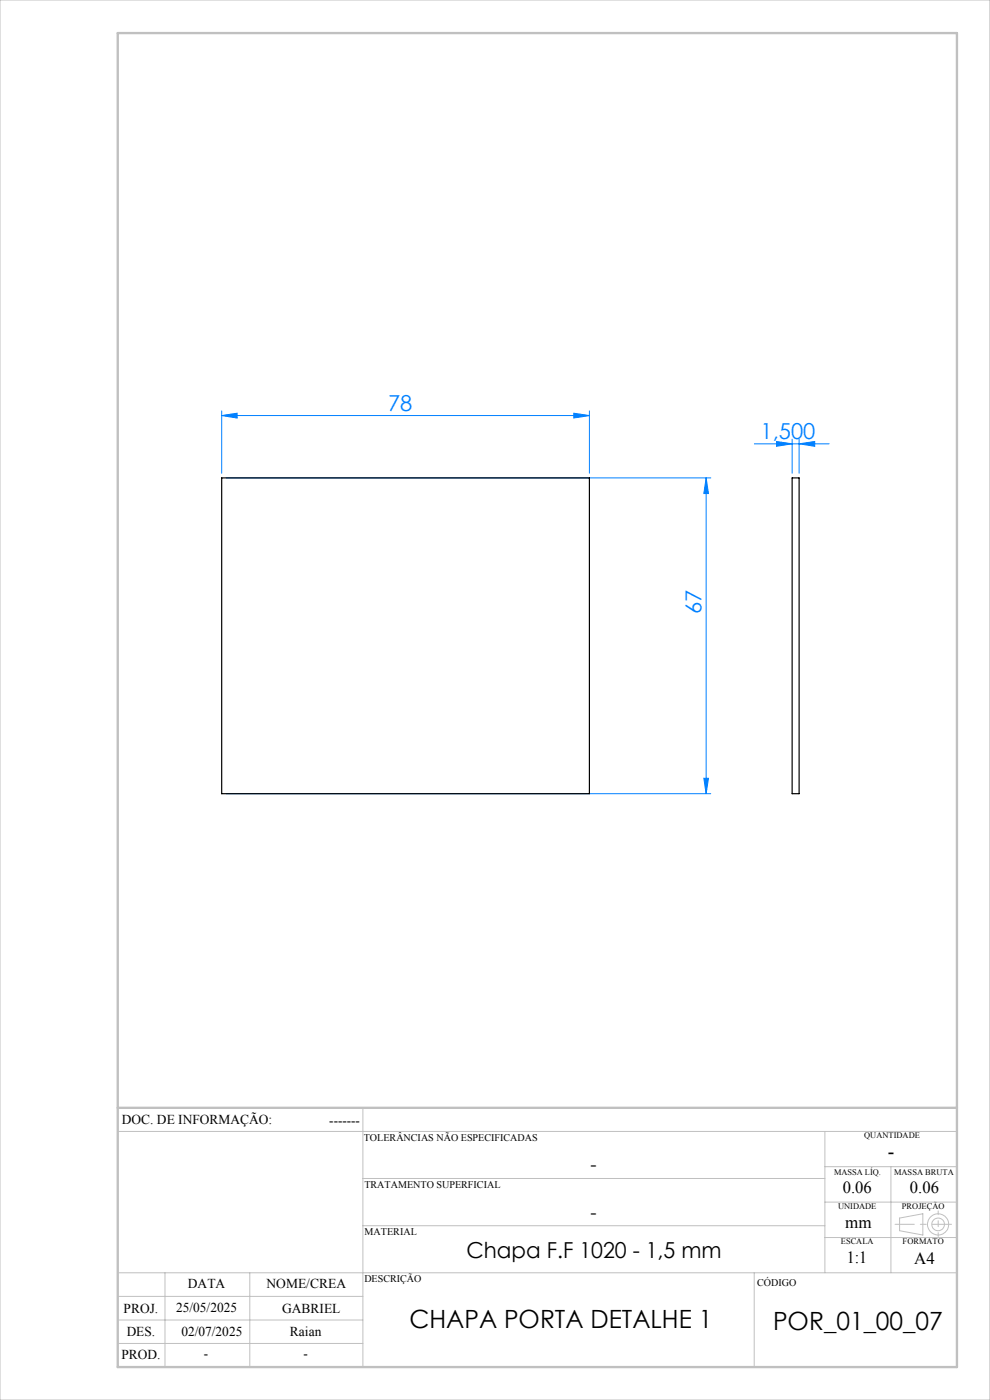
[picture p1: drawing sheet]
<svg xmlns="http://www.w3.org/2000/svg" width="210mm" height="297mm" viewBox="0 0 210 297" stroke-linecap="round" stroke-linejoin="round" font-family="sans-serif">
<g fill="none" stroke="#c0c0c0" stroke-width=".21">
<path d="M0 0h210v297h-210zM77 235v55M25 240h178M77 250h98M175 240v30M175 255h28M175 247.5h28M189 247.5v22.5M190.8 258.4l5-.9v4.5l-5-.9zM25 275h52M25 270h178M35 270v20"/>
<path d="M53 270v20M77 260h98M160 270v20M175 262.5h28M25 285h52M25 280h52"/>
<circle cx="199" cy="259.7" r="1.34"/>
<circle cx="199" cy="259.7" r="2.25"/>
</g>
<g fill="none" stroke="#0080ff" stroke-width=".21">
<path d="M47 88.2l3.3-.5v1zM47 87.2v13.2M47 88.2h78M121.7 87.7l3.3 .5-3.3 .5zM125 87.2v13.2M160 94.2h15.9M164.7 93.7l3.3 .5-3.3 .5zM168 93.2v7.2M169.5 94.2l3.3-.5v1zM169.5 93.2v7.2M48 101.4h102.8M149.8 101.4l.5 3.3h-1z"/>
<path d="M149.8 101.4v67M48 168.4h102.8M149.3 165.1h1l-.5 3.3z"/>
</g>
<path d="M201.8 259.7h-11.9" fill="none" stroke="#c0c0c0" stroke-width=".21" stroke-dasharray="15.2 1.3 1.3 1.3" stroke-dashoffset="11.2"/>
<path d="M199 256.9v5.4" fill="none" stroke="#c0c0c0" stroke-width=".21" stroke-dasharray="15.2 1.3 1.3 1.3" stroke-dashoffset="14.4"/>
<path d="M25 7h178v283h-178zM25 235h178" fill="none" stroke="#c0c0c0" stroke-width=".5"/>
<g fill="#0080ff">
<path d="M47 88.2l3.3-.5v1zM121.7 87.7l3.3 .5-3.3 .5zM164.7 93.7l3.3 .5-3.3 .5zM169.5 94.2l3.3-.5v1z"/>
<path d="M149.3 165.1h1l-.5 3.3zM149.8 101.4l.5 3.3h-1z"/>
</g>
<path d="M47 101.4h78v67h-78zM168 101.4h1.5v67h-1.5z" fill="none" stroke="#000" stroke-width=".25"/>
<g font-size="5.3">
<text x="86.9" y="281.7">CHAPA PORTA DETALHE 1</text>
<text x="164" y="282.2">POR_01_00_07</text>
</g>
<g font-size="4.7" fill="#0080ff">
<text x="82.3" y="87.1">78</text>
<text x="161.3" y="93.1">1,500</text>
<text x="148.8" y="130.4" transform="rotate(-90 148.8 130.4)">67</text>
</g>
<text font-size="4.7" x="99" y="266.8">Chapa F.F 1020 - 1,5 mm</text>
<text font-size="4.3" x="188.3" y="245.8">-</text>
<g font-size="4">
<text x="125.2" y="248.4">-</text>
<text x="125.2" y="258.6">-</text>
</g>
<g font-size="3.6">
<text x="178.8" y="253.1">0.06</text>
<text x="193" y="253.1">0.06</text>
<text x="179.3" y="260.6">mm</text>
<text x="179.6" y="267.9">1:1</text>
<text x="193.9" y="268.1">A4</text>
</g>
<g font-size="2.9">
<text x="25.9" y="238.4">DOC. DE INFORMAÇÃO:</text>
<text x="69.8" y="238.6">-------</text>
<text x="39.9" y="273.2">DATA</text>
<text x="56.5" y="273.2">NOME/CREA</text>
<text x="26.2" y="278.6">PROJ.</text>
<text x="37.4" y="278.2">25/05/2025</text>
<text x="59.8" y="278.6">GABRIEL</text>
<text x="26.9" y="283.4">DES.</text>
<text x="38.5" y="283.4">02/07/2025</text>
<text x="61.5" y="283.4">Raian</text>
<text x="25.7" y="288.3">PROD.</text>
<text x="43.3" y="288">-</text>
<text x="64.4" y="288">-</text>
</g>
<g font-size="2.2">
<text x="77.2" y="242.1">TOLERÂNCIAS NÃO ESPECIFICADAS</text>
<text x="77.3" y="251.9">TRATAMENTO SUPERFICIAL</text>
<text x="77.3" y="261.9">MATERIAL</text>
<text x="77.3" y="272.1">DESCRIÇÃO</text>
<text x="160.6" y="272.8">CÓDIGO</text>
</g>
<g font-size="1.8">
<text x="183.3" y="241.4">QUANTIDADE</text>
<text x="176.9" y="249.2">MASSA LÍQ.</text>
<text x="189.7" y="249.2">MASSA BRUTA</text>
<text x="177.8" y="256.5">UNIDADE</text>
<text x="191.3" y="256.5">PROJEÇÃO</text>
<text x="178.4" y="264">ESCALA</text>
<text x="191.5" y="264">FORMATO</text>
</g>
</svg>
